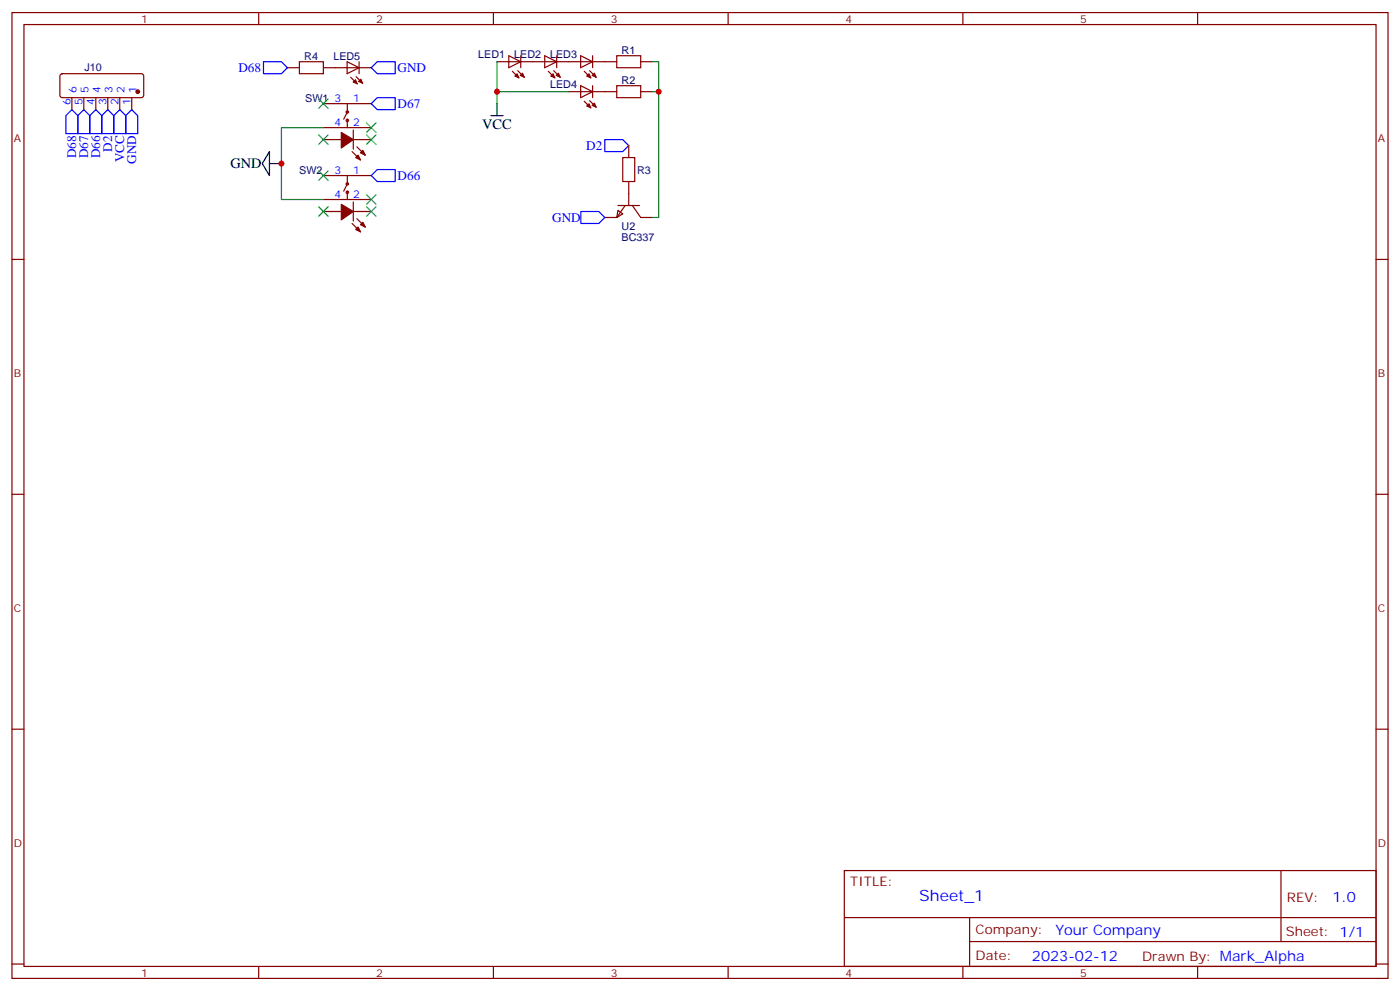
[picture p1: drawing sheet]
<svg xmlns="http://www.w3.org/2000/svg" width="412mm" height="292mm" viewBox="0 0 412 292" stroke-linecap="round" stroke-linejoin="round" font-family="sans-serif">
<g fill="none" stroke="#870000" stroke-width=".35">
<path d="M3.5 3.7h405.4v284.3h-405.4zM7.1 7.2h398.2v277.3h-398.2zM76.2 3.7v3.5M84.7 19.9h3.5M88.2 18.2h7v3.5h-7zM95.2 19.9h10.6M102.2 18.2l3.6 1.7-3.6 1.8zM105.8 18.2v3.5M105.9 19.9h3.5M145.3 3.7v3.5M146.4 18.2h7M149.9 16.4l3.5 1.8-3.5 1.7z"/>
<path d="M153.4 16.4v3.5M153.5 18.2h10.5M160.5 16.4l3.5 1.8-3.5 1.7zM164 16.4v3.5M164.1 18.2h10.5M171 16.4l3.6 1.8-3.6 1.7zM174.6 16.4v3.5M174.7 18.2h7M181.7 16.4h7v3.5h-7zM188.7 18.2h3.6M214.5 3.7v3.5M283.6 3.7v3.5"/>
<path d="M352.8 3.7v3.5M17.9 21.9l.4-.2 23.6 .1 .4 .6v5.9l-.7 .5-23.5-.1-.5-.7v-5.6zM21.2 28.8v3.5M24.7 28.8v3.5M28.2 28.8v3.5M31.7 28.8v3.5M35.3 28.8v3.5M38.8 28.8v3.5M95.2 30.5h14.2M95.2 37.6h14.2M102.3 30.5v2.5l-1.1 2.1M102.3 35.1v2.5"/>
<path d="M103.3 22.8l1.9 1.9M104.1 38.3v5.6M104.9 22.6l1.9 1.9M150.9 21l2 1.9M152.5 20.8l2 2M161.5 21l2 1.9M163.1 20.8l1.9 2M167.6 27h7M171 25.2l3.6 1.8-3.6 1.8zM172.1 29.8l1.9 2M172.1 21l1.9 1.9M173.7 20.8l1.9 2"/>
<path d="M173.7 29.6l1.9 2M174.6 25.2v3.6M174.7 27h7M181.7 25.2h7v3.6h-7zM188.7 27h3.6M95.2 41.1h5.3M95.2 51.7h14.2M95.2 58.7h14.2M102.3 51.7v2.5l-1.1 2.1M102.3 56.3v2.4M103.7 44.6l2.5 2.5M104.1 59.4v5.7"/>
<path d="M104.1 41.1h5.3M105.1 43.2l2.5 2.5M183.4 46.4h3.6v7h-3.6zM185.2 42.9v3.5M185.2 53.4v7.1M3.5 76.4h3.6M95.2 62.3h5.3M103.7 65.8l2.5 2.5M104.1 62.3h5.3M105.1 64.4l2.5 2.5M182 61.9l1.4 1.1-1.7 1zM182 60.5h6.4"/>
<path d="M184.1 60.5l-2.4 3.5h-3.5M186.3 60.5l2.4 3.5h3.6M405.3 76.4h3.6M3.5 145.5h3.6M405.3 145.5h3.6M3.5 214.7h3.6M405.3 214.7h3.6M248.7 256.3h156.6v28.2h-156.6zM377.3 256.3v20.9M248.7 270.1h156.5M285.6 277.2h119.6M285.6 270.1v14.2"/>
<path d="M3.5 283.8h3.6M76.2 284.5v3.5M145.3 284.5v3.5M214.5 284.5v3.5M283.6 284.5v3.5M352.8 284.5v3.5M405.3 283.8h3.6"/>
<circle cx="102.3" cy="33" r=".35"/>
<circle cx="102.3" cy="35.5" r=".35"/>
<circle cx="102.3" cy="54.2" r=".35"/>
<circle cx="102.3" cy="56.6" r=".35"/>
</g>
<path d="M77.6 18.2h5.3l1.8 1.7-1.8 1.8h-5.3zM109.4 19.9l1.7-1.7h5.3v3.5h-5.3zM19.4 34l1.8-1.7 1.7 1.7v5.3h-3.5zM22.9 34l1.8-1.7 1.8 1.7v5.3h-3.6zM26.5 34l1.7-1.7 1.8 1.7v5.3h-3.5zM30 34l1.7-1.7 1.8 1.7v5.3h-3.5zM33.5 34l1.8-1.7 1.7 1.7v5.3h-3.5zM37 34l1.8-1.7 1.8 1.7v5.3h-3.6zM109.4 30.5l1.7-1.7h5.3v3.5h-5.3zM109.4 51.7l1.7-1.8h5.3v3.5h-5.3zM178.2 41.1h5.2l1.8 1.8-1.8 1.7h-5.2zM171.1 62.3h5.3l1.8 1.7-1.8 1.8h-5.3z" fill="none" stroke="#00f" stroke-width=".35"/>
<g fill="#870000" stroke="#870000" stroke-width=".35">
<path d="M100.5 39l3.6 2.1-3.6 2.5z"/>
<path d="M104.8 46.4l.7-.7 .7 1.4z"/>
<path d="M106.9 44.3l.7 1.4-1.4-.7z"/>
<path d="M100.5 60.1l3.6 2.2-3.6 2.4z"/>
<path d="M104.8 67.6l.7-.7 .7 1.4z"/>
<path d="M106.2 66.1l.7-.7 .7 1.5z"/>
<circle cx="40.6" cy="27" r=".53"/>
</g>
<g fill="#870000" stroke="#870000" stroke-width=".29">
<path d="M152.3 21.7l.6 1.2-1.3-.5z"/>
<path d="M153.9 21.5l.6 1.3-1.3-.6z"/>
<path d="M162.2 22.4l.7-.7 .6 1.2z"/>
<path d="M164.5 21.5l.5 1.3-1.2-.6z"/>
<path d="M173.5 21.7l.5 1.2-1.2-.5z"/>
<path d="M175.1 21.5l.5 1.3-1.2-.6z"/>
<path d="M173.5 30.5l.5 1.3-1.2-.6z"/>
<path d="M175.1 30.3l.5 1.3-1.2-.6z"/>
<path d="M104 24.2l.7-.7 .5 1.2z"/>
<path d="M105.6 24l.7-.7 .5 1.2z"/>
</g>
<path d="M146.4 18.2v8.8h21.2M192.3 18.2h1.7v45.8h-1.7M95.2 37.6h-12.3v21.1h12.3M146.4 27v3.5M192.3 27h1.7" fill="none" stroke="#008700" stroke-width=".35"/>
<path d="M144.6 34h3.6M146.4 30.5v3.5M79.4 44.6v7.1l-2.1-3.5zM79.4 48.2h3.5" fill="none" stroke="#000" stroke-width=".35"/>
<g fill="none" stroke="#3c3" stroke-width=".35">
<path d="M93.8 29.1l2.9 2.8M93.8 39.7l2.9 2.8M96.7 29.1l-2.9 2.8M96.7 39.7l-2.9 2.8M107.9 36.2l2.9 2.8M107.9 39.7l2.9 2.8M110.8 36.2l-2.9 2.8M110.8 39.7l-2.9 2.8M93.8 50.3l2.9 2.8M96.7 50.3l-2.9 2.8M107.9 57.3l2.9 2.8M110.8 57.3l-2.9 2.8"/>
<path d="M93.8 60.9l2.9 2.8M96.7 60.9l-2.9 2.8M107.9 60.9l2.9 2.8M110.8 60.9l-2.9 2.8"/>
</g>
<g fill="#c00">
<circle cx="146.4" cy="27" r=".88"/>
<circle cx="194" cy="27" r=".88"/>
<circle cx="82.9" cy="48.2" r=".88"/>
</g>
<text font-size="4.6" fill="#00f" x="270.8" y="265.3">Sheet_1</text>
<g font-size="4.2">
<text x="142" y="38">VCC</text>
<text x="67.9" y="49.6">GND</text>
</g>
<g font-size="4.2" fill="#00f">
<text x="392.5" y="265.6">1.0</text>
<text x="310.9" y="275.1">Your Company</text>
<text x="304" y="282.9">2023-02-12</text>
</g>
<g font-size="3.9" fill="#00f">
<text x="70.2" y="21.2">D68</text>
<text x="117.1" y="21.2">GND</text>
<text x="117.1" y="31.9">D67</text>
<text x="22.4" y="46.5" transform="rotate(-90 22.4 46.5)">D68</text>
<text x="25.9" y="46.5" transform="rotate(-90 25.9 46.5)">D67</text>
<text x="29.5" y="46.5" transform="rotate(-90 29.5 46.5)">D66</text>
<text x="33" y="44.6" transform="rotate(-90 33 44.6)">D2</text>
<text x="36.5" y="47.8" transform="rotate(-90 36.5 47.8)">VCC</text>
<text x="172.7" y="44.1">D2</text>
<text x="40.1" y="48.2" transform="rotate(-90 40.1 48.2)">GND</text>
<text x="117.1" y="53">D66</text>
<text x="162.7" y="65.2">GND</text>
</g>
<g font-size="3.9" fill="#800">
<text x="250.5" y="260.9">TITLE:</text>
<text x="379.1" y="265.6">REV:</text>
<text x="287.4" y="275.1">Company:</text>
<text x="378.7" y="275.7">Sheet: 1/1</text>
<text x="287.4" y="282.8">Date:</text>
<text x="336.4" y="282.8">Drawn By: Mark_Alpha</text>
</g>
<g font-size="3.2" fill="#800">
<text x="41.6" y="6.7">1</text>
<text x="110.8" y="6.7">2</text>
<text x="179.9" y="6.7">3</text>
<text x="249.1" y="6.7">4</text>
<text x="318.2" y="6.7">5</text>
<text x="4.1" y="41.8">A</text>
<text x="405.9" y="41.8">A</text>
<text x="4.1" y="110.9">B</text>
<text x="405.9" y="110.9">B</text>
<text x="4.1" y="180.1">C</text>
<text x="405.9" y="180.1">C</text>
<text x="4.1" y="249.2">D</text>
<text x="405.9" y="249.2">D</text>
<text x="41.6" y="287.5">1</text>
<text x="110.8" y="287.5">2</text>
<text x="179.9" y="287.5">3</text>
<text x="249.1" y="287.5">4</text>
<text x="318.2" y="287.5">5</text>
</g>
<g font-size="3.2" fill="#000080">
<text x="89.6" y="17.6">R4</text>
<text x="98.2" y="17.6">LED5</text>
<text x="140.9" y="17.2">LED1</text>
<text x="151.5" y="17.2">LED2</text>
<text x="162" y="17.2">LED3</text>
<text x="183.1" y="15.8">R1</text>
<text x="24.8" y="21">J10</text>
<text x="89.9" y="29.9">SW1</text>
<text x="162" y="26">LED4</text>
<text x="183.1" y="24.6">R2</text>
<text x="88.2" y="51.1">SW2</text>
<text x="187.7" y="51.1">R3</text>
<text x="183.1" y="70.9">BC337</text>
<text x="183.1" y="67.7">U2</text>
</g>
<g font-size="3.2" fill="#00f">
<text x="22.6" y="27.4" transform="rotate(-90 22.6 27.4)">6</text>
<text x="26.1" y="27.4" transform="rotate(-90 26.1 27.4)">5</text>
<text x="29.6" y="27.4" transform="rotate(-90 29.6 27.4)">4</text>
<text x="33.2" y="27.4" transform="rotate(-90 33.2 27.4)">3</text>
<text x="36.7" y="27.4" transform="rotate(-90 36.7 27.4)">2</text>
<text x="40.2" y="27.4" transform="rotate(-90 40.2 27.4)">1</text>
<text x="20.8" y="30.9" transform="rotate(-90 20.8 30.9)">6</text>
<text x="24.3" y="30.9" transform="rotate(-90 24.3 30.9)">5</text>
<text x="27.9" y="30.9" transform="rotate(-90 27.9 30.9)">4</text>
<text x="31.4" y="30.9" transform="rotate(-90 31.4 30.9)">3</text>
<text x="34.9" y="30.9" transform="rotate(-90 34.9 30.9)">2</text>
<text x="38.5" y="30.9" transform="rotate(-90 38.5 30.9)">1</text>
<text x="98.5" y="30.2">3</text>
<text x="104.1" y="30.2">1</text>
<text x="98.5" y="37.2">4</text>
<text x="104.1" y="37.2">2</text>
<text x="98.5" y="51.3">3</text>
<text x="104.1" y="51.3">1</text>
<text x="98.5" y="58.4">4</text>
<text x="104.1" y="58.4">2</text>
</g>
</svg>
